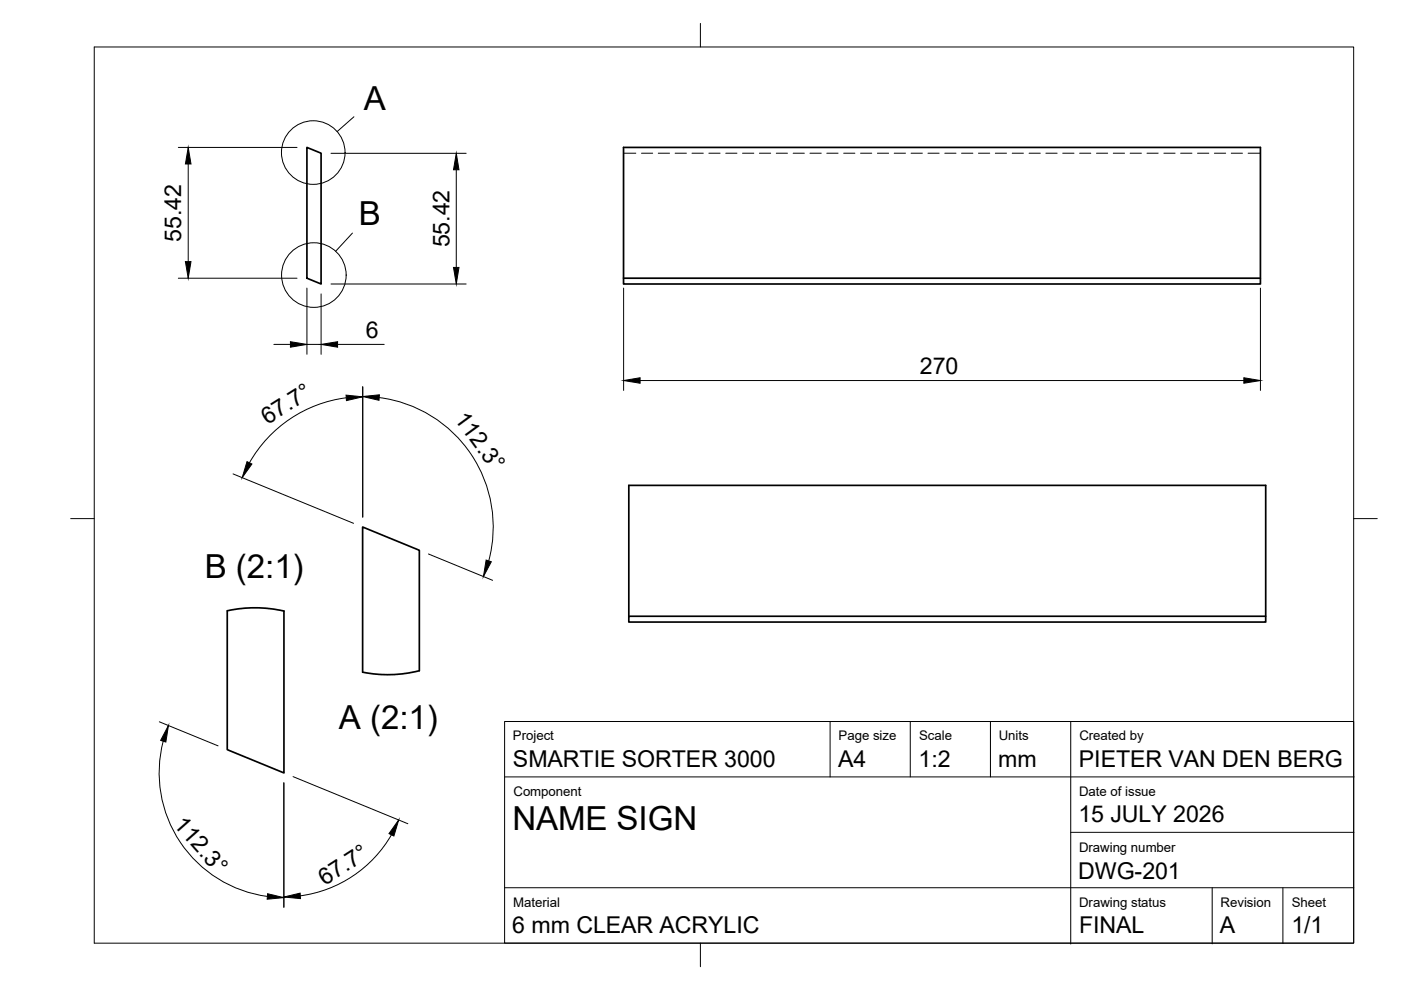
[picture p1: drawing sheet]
<svg xmlns="http://www.w3.org/2000/svg" width="297mm" height="210mm" viewBox="0 0 297 210" stroke-linecap="round" stroke-linejoin="round" font-family="sans-serif">
<path d="M65.1 31.3l3 1.2v27.7l-3-1.2zM132.2 59h135v1.2h-135zM132.2 59v-27.7h135v27.7M76.9 111.7l12 5v25.5a27 27 0 0 1-12 .3zM48.2 129.5a27.5 27.5 0 0 1 12 .1v34.3l-12-5zM133.3 130.7h135.1v1.2h-135.1zM133.3 130.7v-27.8h135.1v27.8" fill="none" stroke="#000" stroke-width=".36"/>
<g fill="none" stroke="#000" stroke-width=".21">
<path d="M20 10h267v190h-267zM148.5 5v5M37.8 31.3h25.2M39.9 34.8v20.7M70.2 32.5h28.6M75 24.8l-3.5 3.1M96.7 36v20.7M132.2 32.5h2.6M136 32.5h2.4M139.6 32.5h2.4M143.1 32.5h2.4M146.7 32.5h2.4"/>
<path d="M150.3 32.5h2.4M153.9 32.5h2.3M157.4 32.5h2.4M161 32.5h2.4M164.6 32.5h2.4M168.2 32.5h2.3M171.7 32.5h2.4M175.3 32.5h2.4M178.9 32.5h2.3M182.5 32.5h2.3M186 32.5h2.4M189.6 32.5h2.4"/>
<path d="M193.2 32.5h2.4M196.7 32.5h2.4M200.3 32.5h2.4M203.9 32.5h2.4M207.5 32.5h2.3M211 32.5h2.4M214.6 32.5h2.4M218.2 32.5h2.4M221.7 32.5h2.4M225.3 32.5h2.4M228.9 32.5h2.4M232.5 32.5h2.3"/>
<path d="M236 32.5h2.4M239.6 32.5h2.4M243.2 32.5h2.4M246.8 32.5h2.3M250.3 32.5h2.4M253.9 32.5h2.4M257.5 32.5h2.4M261.1 32.5h2.3M264.6 32.5h2.6M37.8 59h25.2M74.7 49.4l-3.5 3.9M58.1 73h3.5"/>
<path d="M65.1 61.1v14M65.1 73h3M68.1 62.3v12.8M70.2 60.2h28.6M71.6 73h9.9M132.2 61.1v21.7M267.2 61.1v21.7M73.4 84.3a27.6 27.6 0 0 0-20.5 13.8M76.9 82v27.6M80.4 84.3a27.7 27.7 0 0 1 23.2 34.6M135.7 80.7h128M15 110h5"/>
<path d="M49.4 100.5l25.6 10.5M90.8 117.5l13.6 5.5M287 110h5M33.8 153l12.4 5.1M34.6 157.1a26.4 26.4 0 0 0 22.1 33M107 153h180v47h-180zM176 153v11.7M193 153v11.7M210 153v11.7M227 153v47.2M60.2 166v26.4M62.1 164.7l24.4 10"/>
<path d="M83 177a26.3 26.3 0 0 1-19.3 12.9M107 164.7h180.1M227 176.5h60.1M107 188.2h180M148.5 200v5M257 188.2v11.9M272 188.2v11.9"/>
<circle cx="66.4" cy="32.3" r="6.7"/>
<circle cx="66.5" cy="58.3" r="6.8"/>
</g>
<g fill="#000" stroke="#000" stroke-width=".21">
<path d="M39.9 31.3l.6 3.5h-1.2zM96.7 32.5l.6 3.5h-1.2zM39.3 55.5h1.2l-.6 3.5zM96.1 56.7h1.2l-.6 3.5zM61.6 72.5l3.5 .5-3.5 .6zM68.1 73l3.5-.5v1.1zM52.4 97.9l1 .5-2 2.9zM73.4 83.8l3.5 .3-3.4 .8zM76.9 84.1l3.5-.4v1.2zM132.2 80.7l3.5-.6v1.2zM263.7 80.1l3.5 .6-3.5 .6zM103.1 118.7l1.1 .4-1.7 3.1z"/>
<path d="M35.7 153.8l-.5 3.5-1.1-.3zM84.5 173.8l-1 3.5-1-.6zM56.7 189.5l3.5 .8-3.6 .4zM60.2 190.2l3.4-.8 .1 1.1z"/>
</g>
<g font-size="7">
<text x="77.1" y="23.4">A</text>
<text x="76.1" y="47.8">B</text>
<text x="43.4" y="122.5">B (2:1)</text>
<text x="71.9" y="154.6">A (2:1)</text>
<text x="108.6" y="175.9">NAME SIGN</text>
</g>
<g font-size="4.9">
<text x="38.4" y="51.2" transform="rotate(-90 38.4 51.2)">55.42</text>
<text x="95.3" y="52.4" transform="rotate(-90 95.3 52.4)">55.42</text>
<text x="77.6" y="71.6">6</text>
<text x="195" y="79.2">270</text>
<text x="96.2" y="88.8" transform="rotate(54 96.2 88.8)">112.3°</text>
<text x="56.7" y="90.1" transform="rotate(-32 56.7 90.1)">67.7°</text>
<text x="108.8" y="162.6">SMARTIE SORTER 3000</text>
<text x="177.7" y="162.6">A4</text>
<text x="194.8" y="162.7">1:2</text>
<text x="211.7" y="162.6">mm</text>
<text x="228.7" y="162.6">PIETER VAN DEN BERG</text>
<text x="36.7" y="175" transform="rotate(49 36.7 175)">112.3°</text>
<text x="228.6" y="174.4">15 JULY 2026</text>
<text x="68.8" y="187.8" transform="rotate(-33 68.8 187.8)">67.7°</text>
<text x="228.6" y="186.3">DWG-201</text>
<text x="108.6" y="197.9">6 mm CLEAR ACRYLIC</text>
<text x="228.8" y="197.9">FINAL</text>
<text x="258.6" y="197.9">A</text>
<text x="273.8" y="197.9">1/1</text>
</g>
<g font-size="2.8">
<text x="108.8" y="157">Project</text>
<text x="177.8" y="157">Page size</text>
<text x="194.9" y="156.9">Scale</text>
<text x="211.8" y="156.9">Units</text>
<text x="228.9" y="157">Created by</text>
<text x="108.9" y="168.7">Component</text>
<text x="228.8" y="168.7">Date of issue</text>
<text x="228.8" y="180.6">Drawing number</text>
<text x="108.8" y="192.2">Material</text>
<text x="228.8" y="192.2">Drawing status</text>
<text x="258.8" y="192.2">Revision</text>
<text x="273.9" y="192.2">Sheet</text>
</g>
</svg>
